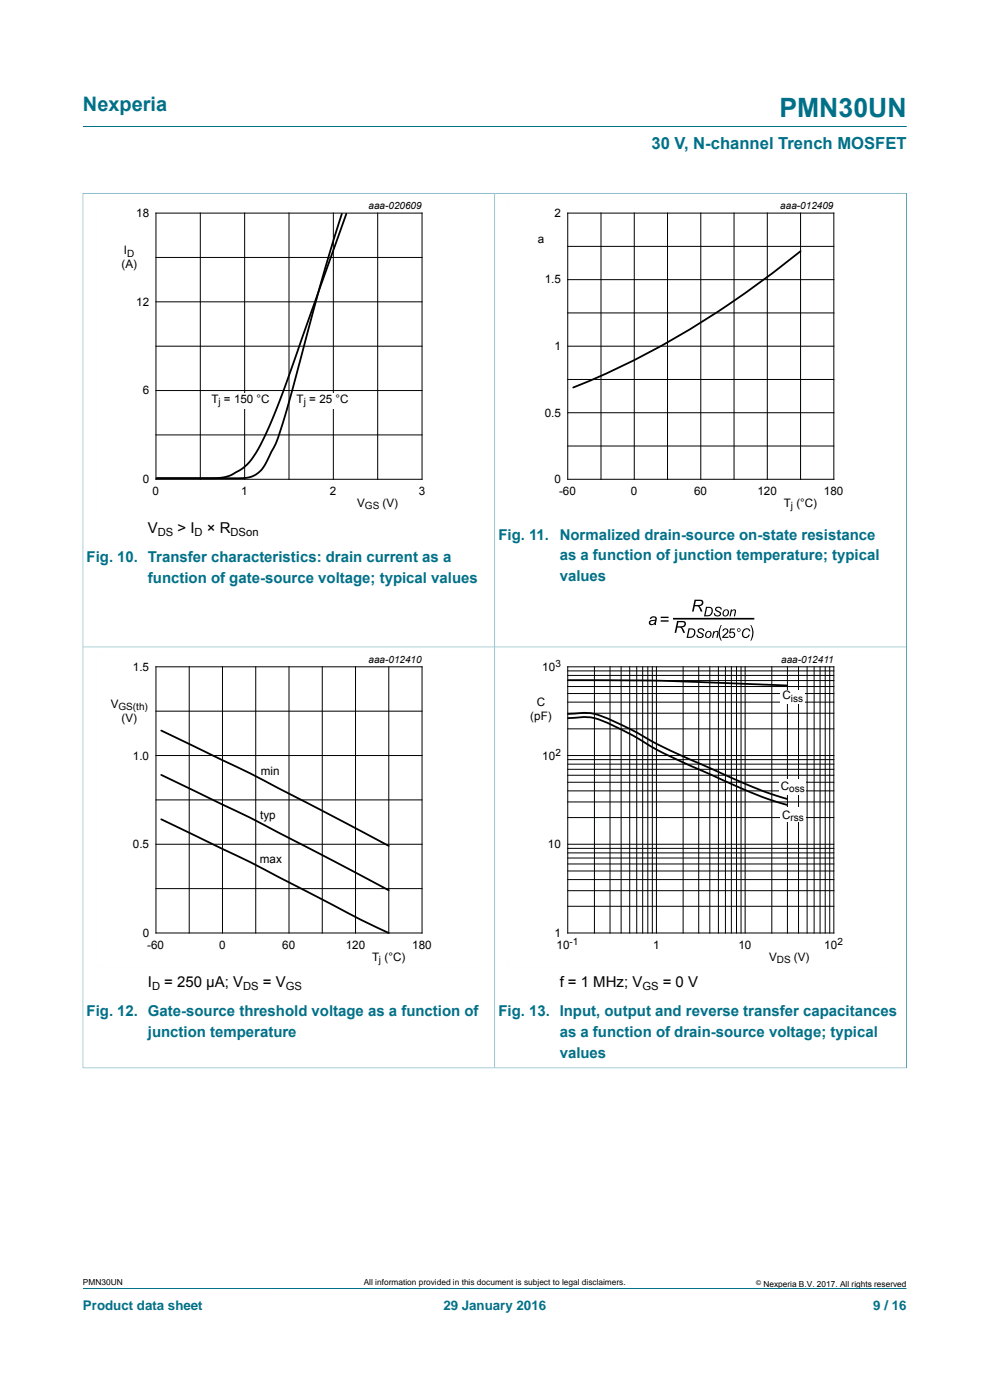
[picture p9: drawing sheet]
<svg xmlns="http://www.w3.org/2000/svg" width="210mm" height="297mm" viewBox="0 0 210 297" stroke-linecap="round" stroke-linejoin="round" font-family="sans-serif">
<path d="M17.6 26.8h174.7M17.6 40.9v96.3h87.3v-96.2h-87.4M17.6 273.3h174.7" fill="none" stroke="#007088" stroke-width=".21"/>
<path d="M33.1 45.2h56.4v56.5h-56.4zM33.1 54.6h56.4M42.5 45.2v56.5M51.9 45.2v56.5M61.3 45.2v56.5M70.7 45.2v56.5M80.1 45.2v56.5M33.1 64h56.4M33.1 73.4h56.4M33.1 82.9h56.4M33.1 92.3h56.4" fill="none" stroke="#000" stroke-width=".21"/>
<path d="M102.2 42.4h-81.8v66.3h81.8" fill="none" stroke="#fefefe" stroke-width=".21"/>
<path d="M72.5 45.4l-4.6 15.4-7.4 27.2a37.3 37.3 0 0 1-3.9 9.8 5.7 5.7 0 0 1-6.2 3.7h-17.2h10a11.5 11.5 0 0 0 6.6-1.2 11 11 0 0 0 5.3-5.7l2.5-5.2 2.6-6.7 13.3-37.3" fill="none" stroke="#000" stroke-width=".38"/>
<g fill="#fefefe">
<path d="M44.4 83.4h13.4v3.4h-13.4z"/>
<path d="M62.4 83.4h12.1v3.4h-12.1z"/>
</g>
<path d="M192.3 40.9v185.7M192.4 41h-87.5v185.6M192.3 137.2h-174.7v89.4M17.5 226.6h174.9" fill="none" stroke="#007088" stroke-width=".21"/>
<path d="M189.6 42.4h-81.9v66.3h81.9M102.2 138.6h-81.8v66.4h81.8M189.6 138.6h-81.9v66.4h81.9" fill="none" stroke="#fefefe" stroke-width=".21"/>
<g fill="none" stroke="#000" stroke-width=".21">
<path d="M120.4 45.2h56.5v56.5h-56.5zM120.4 59.3h56.5M120.4 52.3h56.5M127.5 45.2v56.5M134.5 45.2v56.5M141.6 45.2v56.5M148.7 45.2v56.5M155.7 45.2v56.5M162.8 45.2v56.5M169.8 45.2v56.5M120.4 73.4h56.5M120.4 66.4h56.5"/>
<path d="M120.4 94.6h56.5M120.4 87.6h56.5M120.4 80.5h56.5M33.1 141.5h56.4v56.4h-56.4zM33.1 150.9h56.4M40.1 141.5v56.4M47.2 141.5v56.4M54.2 141.5v56.4M61.3 141.5v56.4M68.4 141.5v56.4M75.4 141.5v56.4M82.5 141.5v56.4"/>
<path d="M120.4 141.5h56.5v56.4h-56.5zM120.4 154.6h56.5M120.4 151.3h56.5M120.4 149h56.5M120.4 147.1h56.5M120.4 145.6h56.5M120.4 144.4h56.5M120.4 143.3h56.5M120.4 142.3h56.5M126.1 141.5v56.4M129.4 141.5v56.4M131.8 141.5v56.4"/>
<path d="M133.6 141.5v56.4M135.1 141.5v56.4M136.3 141.5v56.4M137.4 141.5v56.4M138.4 141.5v56.4M139.2 141.5v56.4M144.9 141.5v56.4M148.2 141.5v56.4M150.6 141.5v56.4M152.4 141.5v56.4M153.9 141.5v56.4M155.1 141.5v56.4"/>
<path d="M156.2 141.5v56.4M157.2 141.5v56.4M158.1 141.5v56.4M163.7 141.5v56.4M167 141.5v56.4M169.4 141.5v56.4M171.2 141.5v56.4M172.7 141.5v56.4M174 141.5v56.4M175 141.5v56.4M176 141.5v56.4M33.1 160.3h56.4"/>
<path d="M33.1 169.7h56.4M33.1 179.1h56.4M120.4 160.3h56.5M120.4 179.1h56.5M120.4 180h56.5M120.4 173.4h56.5M120.4 170.1h56.5M120.4 167.8h56.5M120.4 165.9h56.5M120.4 164.5h56.5M120.4 163.2h56.5M120.4 162.1h56.5"/>
<path d="M120.4 161.1h56.5M33.1 188.5h56.4M120.4 192.3h56.5M120.4 189h56.5M120.4 186.6h56.5M120.4 184.8h56.5M120.4 183.3h56.5M120.4 182h56.5M120.4 180.9h56.5"/>
</g>
<path d="M169.8 53.3a185.4 185.4 0 0 1-48.2 28.9M34.2 155l18.8 9 29.5 15.5M120.5 144.3l19.5 .1 26.9 1M120.5 152.3a16.8 16.8 0 0 1 6.4 .3 70.9 70.9 0 0 1 12.3 6.4l6.4 3.1 13.1 5.8 4.2 1.6 4 1.2M120.5 151.5a17.6 17.6 0 0 1 6.4 .2 82.7 82.7 0 0 1 13.1 6.4l19.1 8.6 3.8 1.5 4 1.3M34.2 164.4l18.8 9.1 29.5 15.4M34.2 173.8l18.8 9.1 22.8 11.9 6.7 3.1" fill="none" stroke="#000" stroke-width=".38"/>
<g fill="#000">
<path d="M148.1 133.5a.76 .76 0 0 1 .8-.3 .76 .76 0 0 1 .5 .7l-.3-.1a.47 .47 0 0 0-.4-.3 .47 .47 0 0 0-.5 .4l.2 .1a.84 .84 0 0 1 .8 1 .83 .83 0 0 1-.8 .3 .83 .83 0 0 1-.7-.6h.3a.48 .48 0 0 0 .5 .4 .48 .48 0 0 0 .4-.5 1 1 0 0 1-.9-1zM151.3 133.9h.3l-.1 .2a.47 .47 0 0 1 .6-.3 .47 .47 0 0 1 .3 .6l-.2 .9h-.2l.2-1.2a.52 .52 0 0 0-.8 .5l-.1 .7h-.3zM151.8 129a.76 .76 0 0 1 .8-.3 .76 .76 0 0 1 .5 .6l-.3-.1a.47 .47 0 0 0-.4-.3 .47 .47 0 0 0-.5 .4l.2 .2a.84 .84 0 0 1 .8 .9 .83 .83 0 0 1-.8 .4 .83 .83 0 0 1-.7-.7h.3a.48 .48 0 0 0 .5 .5 .48 .48 0 0 0 .4-.6 1 1 0 0 1-.9-1zM152.9 132.6h.2l-.2 .5a3.6 3.6 0 0 0 .2 2.8h-.2a3.1 3.1 0 0 1 0-3.3zM155 129.3h.3l-.1 .2a.47 .47 0 0 1 .6-.3 .47 .47 0 0 1 .3 .7l-.2 .9h-.2l.2-1.3a.52 .52 0 0 0-.8 .6l-.1 .7h-.3zM157.7 133.6a.82 .82 0 0 1 .8-.3 .82 .82 0 0 1 .7 .6h-.3a.7 .7 0 0 0-.9-.3 .7 .7 0 0 0-.4 .9 .59 .59 0 0 0 .6 .6 .59 .59 0 0 0 .6-.5l.3 .1a.91 .91 0 0 1-1.3 .6 .91 .91 0 0 1-.3-1.5zM159.2 132.6h.1a3.1 3.1 0 0 1 0 3.3h-.1a3.6 3.6 0 0 0 0-3.3z"/>
<path d="M138.1 130.9a.71 .71 0 0 1 .8-.1 .71 .71 0 0 1 .4 .7l-.1 1.1h-.3l-.1-.2a.64 .64 0 0 1-.8 .2 .64 .64 0 0 1-.3-.8 .64 .64 0 0 1 .9-.3h.4v-.2a.46 .46 0 0 0-.4-.3 .46 .46 0 0 0-.5 .3h-.3zM138 131.9l-.1 .1a.44 .44 0 0 0 .5 .4 .44 .44 0 0 0 .4-.3l.1-.4z"/>
<path d="M140.1 130.8h1.7v.3h-1.7zM140.1 131.6h1.7v.3h-1.7z"/>
<path d="M143.6 131.7h1.1a.71 .71 0 0 1 .8 .7 .71 .71 0 0 1-.8 .7l.6 1.2h-.4l-.1-.5a.78 .78 0 0 0-1.1-.7l-.3 1.2h-.3zM143.9 132l-.2 .9h.5a.64 .64 0 0 0 .7-.1 .64 .64 0 0 0 .2-.7z"/>
<path d="M146.1 133.3h.6a1.01 1.01 0 0 1 .8 1 1.01 1.01 0 0 1-.8 1h-1.1zM146.3 133.5l-.3 1.6a.93 .93 0 0 0 1.1-.4 .93 .93 0 0 0-.2-1.1z"/>
<path d="M147.3 127.2h1.1a.71 .71 0 0 1 .8 .7 .71 .71 0 0 1-.8 .7l.6 1.1h-.4l-.1-.4a.78 .78 0 0 0-1.1-.7l-.3 1.1h-.3zM147.6 127.5l-.2 .8h.5a.64 .64 0 0 0 .7 0 .64 .64 0 0 0 .2-.7z"/>
<path d="M149.8 128.7h.6a1.01 1.01 0 0 1 .8 1 1.01 1.01 0 0 1-.8 1l-1.1 .1zM150 129l-.3 1.5a.93 .93 0 0 0 1.1-.3 .93 .93 0 0 0-.2-1.2z"/>
<path d="M149.8 134.1a.73 .73 0 0 1 1.2 .3 .73 .73 0 0 1-.8 1l-.3-.1a.76 .76 0 0 1-.1-1.2zM150 134.2a.49 .49 0 0 0-.2 .6 .49 .49 0 0 0 .6 .3l.1-.2a.46 .46 0 0 0 .2-.6 .46 .46 0 0 0-.7-.1z"/>
<path d="M153.5 129.5a.73 .73 0 0 1 1.2 .4 .73 .73 0 0 1-.8 .9l-.3-.1a.76 .76 0 0 1-.1-1.2zM153.7 129.6a.49 .49 0 0 0-.2 .7 .49 .49 0 0 0 .6 .2l.1-.1a.46 .46 0 0 0 .2-.7 .46 .46 0 0 0-.7-.1z"/>
<path d="M153.4 133.4a.65 .65 0 0 1 1 .1 .65 .65 0 0 1-.2 1l-.7 .6h1v.2h-1.3l.3-.6a.98 .98 0 0 0 .7-1.1h-.5l-.2 .3h-.3zM154.9 133.3h1v.3h-.8l-.1 .5a.67 .67 0 0 1 .9 .3 .67 .67 0 0 1-.4 .9 .67 .67 0 0 1-.9-.5h.3l.1 .3a.46 .46 0 0 0 .6-.2 .46 .46 0 0 0-.1-.6 .46 .46 0 0 0-.6 .1h-.2z"/>
<path d="M156.3 133.7a.4 .4 0 0 1 .8 0 .4 .4 0 0 1-.8 0zM156.5 133.7a.25 .25 0 0 0 .5 0 .25 .25 0 0 0-.5 0z"/>
</g>
<path d="M142.9 131.3h16.9" fill="none" stroke="#000" stroke-width=".35"/>
<g fill="#fefefe">
<path d="M165.5 146.4h5.2v2.8h-5.2z"/>
<path d="M165.3 165.3h5.6v3.3h-5.6z"/>
<path d="M165.4 171.3h5.4v3.2h-5.4z"/>
</g>
<text font-size="5.6" fill="#007088" x="165.3" y="24.8">PMN30UN</text>
<text font-size="4.2" fill="#007088" x="17.6" y="23.6">Nexperia</text>
<text font-size="3.5" fill="#007088" x="138.2" y="31.7">30 V, N-channel Trench MOSFET</text>
<g font-size="3.2">
<text x="31.4" y="113.1">V</text>
<text x="37.7" y="113.1">&gt; I</text>
<text x="43.9" y="113.1">× R</text>
<text x="31.4" y="209.3">I</text>
<text x="34.9" y="209.3">= 250 µA; V</text>
<text x="55.8" y="209.3">= V</text>
<text x="118.7" y="209.3">f = 1 MHz; V</text>
<text x="140.6" y="209.3">= 0 V</text>
</g>
<g font-size="3.2" fill="#007088">
<text x="18.4" y="119.3">Fig. 10. Transfer characteristics: drain current as a</text>
<text x="105.7" y="114.5">Fig. 11.</text>
<text x="118.7" y="114.5">Normalized drain-source on-state resistance</text>
<text x="118.7" y="118.9">as a function of junction temperature; typical</text>
<text x="31.4" y="123.7">function of gate-source voltage; typical values</text>
<text x="118.7" y="123.3">values</text>
<text x="18.4" y="215.6">Fig. 12. Gate-source threshold voltage as a function of</text>
<text x="105.7" y="215.6">Fig. 13. Input, output and reverse transfer capacitances</text>
<text x="31.4" y="220">junction temperature</text>
<text x="118.7" y="220">as a function of drain-source voltage; typical</text>
<text x="118.7" y="224.4">values</text>
</g>
<g font-size="2.8" fill="#007088">
<text x="17.6" y="277.9">Product data sheet</text>
<text x="94" y="277.9">29 January 2016</text>
<text x="185.2" y="277.9">9 / 16</text>
</g>
<g font-size="2.5">
<text x="28.9" y="46">18</text>
<text x="117.6" y="46">2</text>
<text x="26.3" y="54">I</text>
<text x="114.1" y="51.6">a</text>
<text x="25.8" y="56.9">(A)</text>
<text x="28.9" y="64.9">12</text>
<text x="115.5" y="60.1">1.5</text>
<text x="117.6" y="74.3">1</text>
<text x="30.3" y="83.7">6</text>
<text x="44.8" y="85.5">T = 15</text>
<text x="52.4" y="85.5">0 °C</text>
<text x="62.9" y="85.5">T = 25</text>
<text x="71.2" y="85.5">°C</text>
<text x="115.5" y="88.4">0.5</text>
<text x="30.3" y="102.5">0</text>
<text x="32.4" y="105">0</text>
<text x="51.2" y="105">1</text>
<text x="70" y="105">2</text>
<text x="75.8" y="107.6">V</text>
<text x="81.1" y="107.6">(V)</text>
<text x="88.8" y="105">3</text>
<text x="117.6" y="102.5">0</text>
<text x="118.6" y="105">-60</text>
<text x="133.8" y="105">0</text>
<text x="147.2" y="105">60</text>
<text x="160.7" y="105">120</text>
<text x="166.3" y="107.6">T (°C)</text>
<text x="174.8" y="105">180</text>
<text x="28.2" y="142.3">1.5</text>
<text x="115" y="142.3">10</text>
<text x="113.9" y="149.8">C</text>
<text x="166" y="148.4">C</text>
<text x="23.5" y="150.2">V</text>
<text x="25.8" y="153.1">(V)</text>
<text x="112.5" y="152.8">(pF)</text>
<text x="28.2" y="161.1">1.0</text>
<text x="115" y="161.1">10</text>
<text x="55.3" y="164.4">min</text>
<text x="165.6" y="167.6">C</text>
<text x="55.2" y="173.8">typ</text>
<text x="165.9" y="173.7">C</text>
<text x="28.2" y="179.9">0.5</text>
<text x="116.2" y="179.9">10</text>
<text x="55.1" y="183.2">max</text>
<text x="30.3" y="198.7">0</text>
<text x="31.2" y="201.3">-60</text>
<text x="46.5" y="201.3">0</text>
<text x="59.9" y="201.3">60</text>
<text x="73.3" y="201.3">120</text>
<text x="78.9" y="203.8">T (°C)</text>
<text x="87.4" y="201.3">180</text>
<text x="117.6" y="198.7">1</text>
<text x="118.1" y="201.3">10</text>
<text x="138.5" y="201.3">1</text>
<text x="156.6" y="201.3">10</text>
<text x="163.2" y="203.8">V</text>
<text x="168.4" y="203.8">(V)</text>
<text x="174.8" y="201.3">10</text>
</g>
<g font-size="2.4">
<text x="33.5" y="113.7">DS</text>
<text x="41.3" y="113.7">D</text>
<text x="48.9" y="113.7">DSon</text>
<text x="32.3" y="209.9">D</text>
<text x="51.6" y="209.9">DS</text>
<text x="60.6" y="209.9">GS</text>
<text x="136.3" y="209.9">GS</text>
</g>
<g font-size="2.1">
<text x="78.2" y="44.4">aaa-020609</text>
<text x="165.5" y="44.4">aaa-012409</text>
<text x="27" y="54.5">D</text>
<text x="46.4" y="86">j</text>
<text x="64.4" y="86">j</text>
<text x="77.4" y="108.1">GS</text>
<text x="167.7" y="108.1">j</text>
<text x="78.2" y="140.6">aaa-012410</text>
<text x="117.8" y="141.6">3</text>
<text x="165.7" y="140.6">aaa-012411</text>
<text x="167.7" y="148.9">iss</text>
<text x="25.1" y="150.7">GS(th)</text>
<text x="117.8" y="160.4">2</text>
<text x="167.4" y="168.1">os</text>
<text x="169.6" y="168.1">s</text>
<text x="167.7" y="174.2">rss</text>
<text x="120.8" y="200.5">-1</text>
<text x="177.6" y="200.5">2</text>
<text x="80.4" y="204.3">j</text>
<text x="164.8" y="204.3">DS</text>
</g>
<g font-size="1.8">
<text x="17.6" y="272.7">PMN30UN</text>
<text x="77.2" y="272.7">All information provided in this document is subject to legal disclaimers.</text>
<text x="161.9" y="273">Nexperia B.V. 2017. All rights reserved</text>
</g>
<text font-size="1.4" x="160.4" y="272.6">©</text>
</svg>
